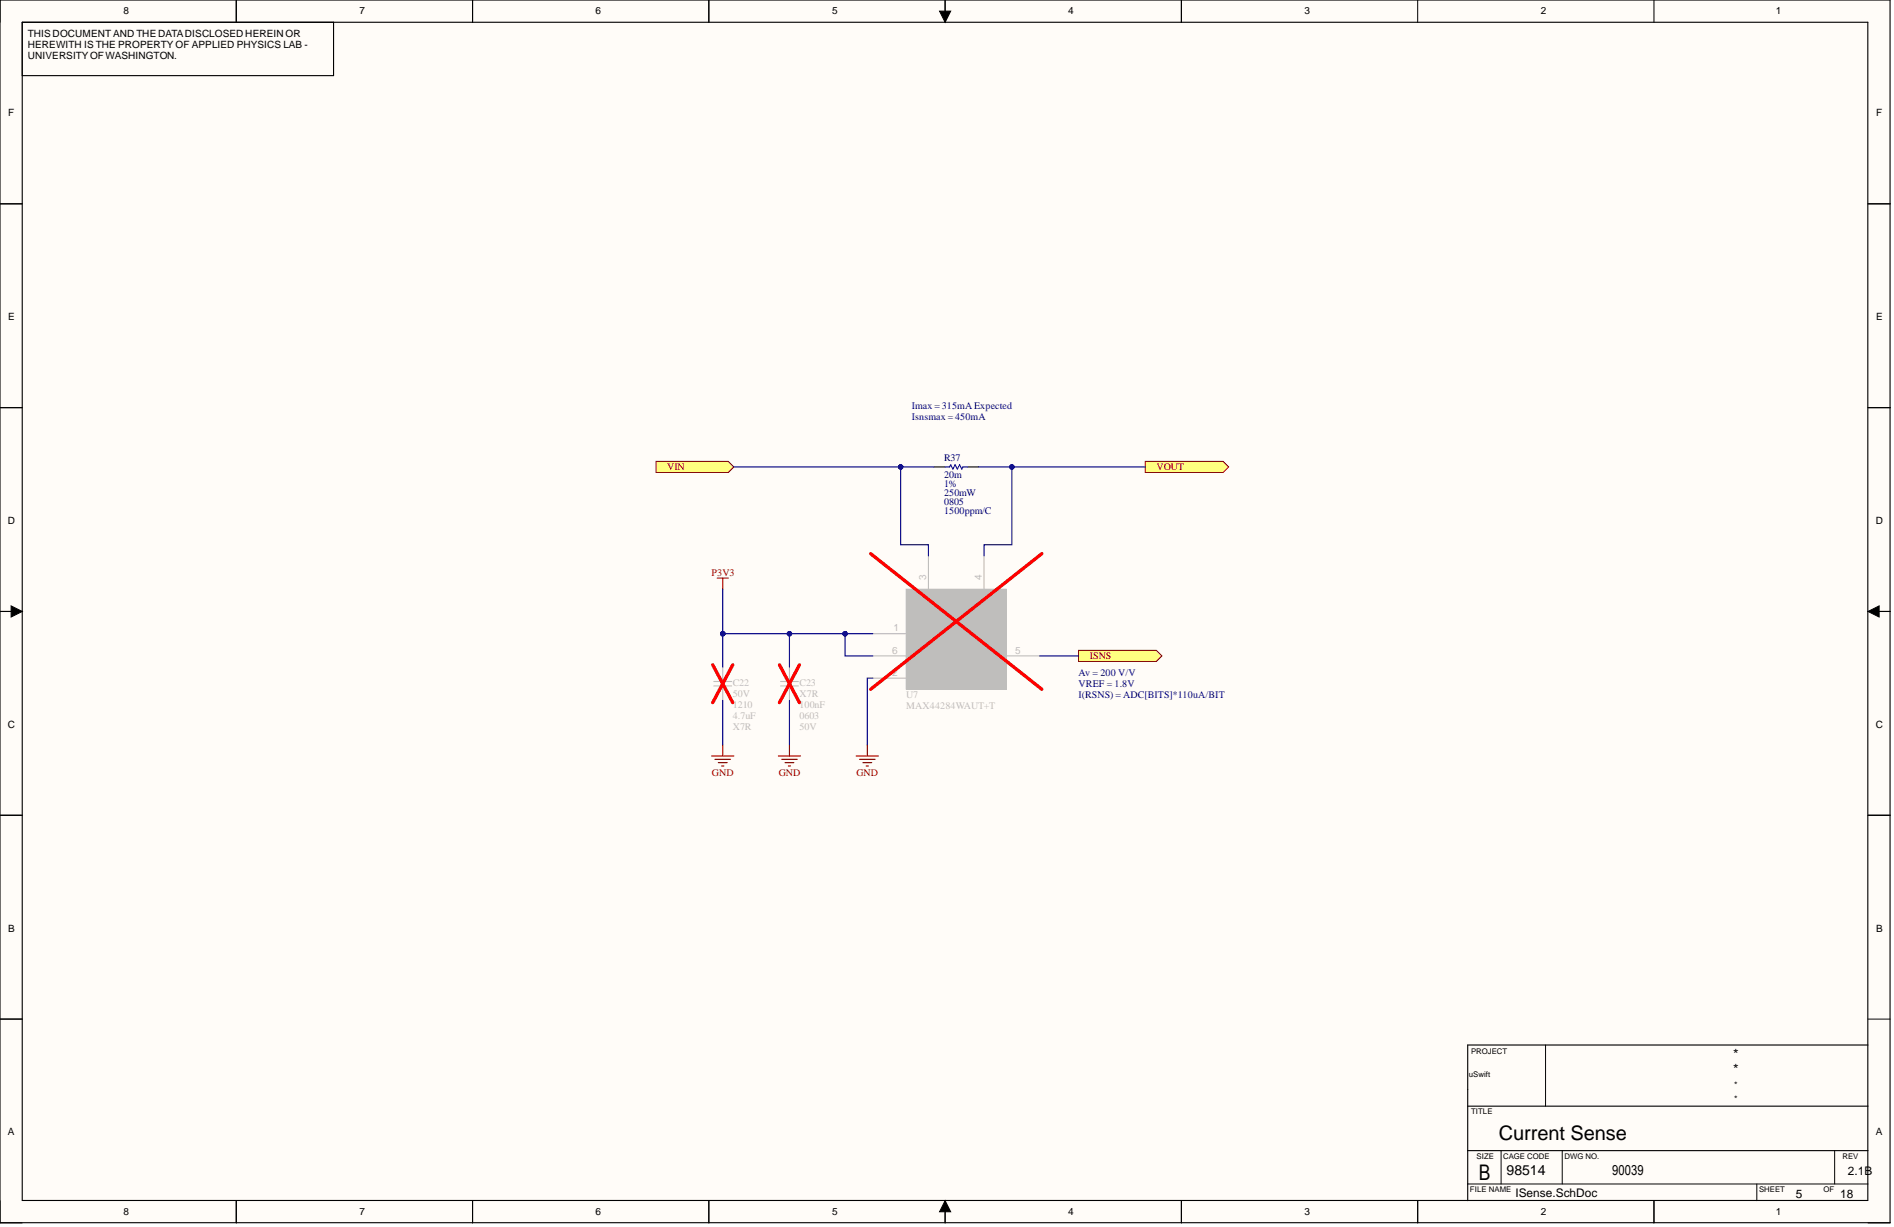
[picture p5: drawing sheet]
<svg xmlns="http://www.w3.org/2000/svg" width="431mm" height="279mm" viewBox="0 0 431 279" stroke-linecap="round" stroke-linejoin="round" font-family="sans-serif">
<g fill="#fffcf8">
<path d="M0 0h430.6v278.5h-430.6z" fill-rule="evenodd"/>
<path d="M5.1 5.1h420.4v268.3h-420.4z" fill-rule="evenodd"/>
</g>
<g fill="none" stroke="#000" stroke-width=".23">
<path d="M0 0v5.1M53.8 0v5.1M107.6 0v5.1M161.5 0v5.1M214 2.5h2.6l-1.3 2.6zM215.3 0v5.1M269.1 0v5.1M322.9 0v5.1M376.8 0v5.1M0 46.4h5.1M425.5 46.4h5.1M0 92.8h5.1"/>
<path d="M425.5 92.8h5.1M0 139.2h5.1M2.5 138l2.6 1.2-2.6 1.3zM425.5 139.2l2.6-1.2v2.5zM425.5 139.2h5.1M0 185.6h5.1M425.5 185.6h5.1M0 232.1h5.1M352.1 238v13.9M425.5 232.1h5.1M0 273.4v5.1h5.1M53.8 273.4v5.1"/>
<path d="M107.6 273.4v5.1M161.5 273.4v5.1M215.3 273.4l1.3 2.5h-2.6zM215.3 273.4v5.1M269.1 273.4v5.1M322.9 273.4v5.1M334.3 269.6h91.2M341.9 262v7.6M355.9 262v7.6M376.8 273.4v5.1M400.2 269.6v3.8M417.9 262v7.6"/>
<path d="M425.5 278.5h5.1"/>
</g>
<path d="M214 2.5h2.6l-1.3 2.6zM2.5 138l2.6 1.2-2.6 1.3zM425.5 139.2l2.6-1.2v2.5zM215.3 273.4l1.3 2.5h-2.6z" fill="#000"/>
<g fill="none" stroke="#000" stroke-width=".25">
<path d="M0 0h430.5v278.4h-430.5zM5.1 5.1h420.4v268.3h-420.4zM53.8 0v5.1M76 5.1v12.1h-70.9M107.6 0v5.1M161.5 0v5.1M215.3 0v5.1M269.1 0v5.1M0 46.4h5.1M425.5 46.4h5.1M0 92.8h5.1M425.5 92.8h5.1"/>
<path d="M0 139.2h5.1M425.5 139.2h5.1M0 185.6h5.1M425.5 185.6h5.1M0 232.1h5.1M425.5 238h-91.2v35.4M334.3 251.9h91.2M53.8 273.4v5.1M107.6 273.4v5.1M161.5 273.4v5.1M215.3 273.4v5.1M269.1 273.4v5.1"/>
<path d="M322.9 273.4v5.1M334.3 262h91.2M376.8 273.4v5.1"/>
</g>
<path d="M149.4 105.1h16.5l1.3 1.2-1.3 1.3h-16.5z" fill-rule="evenodd" fill="#ffff80"/>
<path d="M149.4 105.1h16.5l1.3 1.2-1.3 1.3h-16.5z" fill="none" stroke="#800000" stroke-width=".23"/>
<path d="M260.9 105.1h17.7l1.3 1.2-1.3 1.3h-17.7z" fill-rule="evenodd" fill="#ffff80"/>
<path d="M260.9 105.1h17.7l1.3 1.2-1.3 1.3h-17.7z" fill="none" stroke="#800000" stroke-width=".23"/>
<path d="M245.7 148.1h17.7l1.3 1.3-1.3 1.2h-17.7z" fill-rule="evenodd" fill="#ffff80"/>
<path d="M245.7 148.1h17.7l1.3 1.3-1.3 1.2h-17.7z" fill="none" stroke="#800000" stroke-width=".23"/>
<path d="M206.4 134.2h22.8v22.8h-22.8z" fill-rule="evenodd" fill="#bfbebc"/>
<path d="M206.4 134.2h22.8v22.8h-22.8z" fill="none" stroke="#bfbebc" stroke-width=".23"/>
<g fill="none" stroke="#bfbebc" stroke-width=".25">
<path d="M211.5 126.6v7.6M224.2 126.6v7.6M162.6 155.2h4.1M162.6 156.2h4.1M164.6 151.9v3.3M164.6 156.2v3.3M177.8 155.2h4.1M177.8 156.2h4.1M179.8 151.9v3.3M179.8 156.2v3.3M198.8 144.3h7.6M198.8 154.4h7.6"/>
<path d="M198.8 149.4h7.6M208.2 148.1h6.3M229.2 149.4h7.6"/>
</g>
<path d="M198.3 126.1l39 30.9M237.3 126.1l-39 30.9M162.4 151.4l4.5 8.6M166.9 151.4l-4.5 8.6M177.6 151.4l4.5 8.6M182.1 151.4l-4.5 8.6" fill="none" stroke="#f00" stroke-width=".76"/>
<g fill="none" stroke="#800000" stroke-width=".25">
<path d="M163.4 131.6h2.5M164.6 131.6v2.6M162.1 172.1h5.1M162.9 172.9h3.5M163.6 173.7h2.1M164.4 174.4h.5M164.6 169.6v2.5M177.3 172.1h5.1M178.1 172.9h3.5M178.8 173.7h2M179.6 174.4h.5M179.8 169.6v2.5"/>
<path d="M195 172.1h5.1M195.8 172.9h3.5M196.6 173.7h2M197.3 174.4h.5M197.6 169.6v2.5"/>
</g>
<path d="M212.8 106.3h2.5M220.4 106.3h2.5" fill="none" stroke="#000" stroke-width=".25"/>
<path d="M215.3 106.3h1l.3-.5 .5 1 .5-1 .5 1 .5-1 .5 1 .2-.5h1.1" fill="none" stroke="#00f" stroke-width=".25"/>
<path d="M164.6 144.3v7.6M164.6 159.5v10.1M179.8 159.5v10.1" fill="none" stroke="#000080" stroke-width=".25"/>
<circle cx="164.6" cy="144.3" r=".51" fill="#000080"/>
<circle cx="164.6" cy="144.3" r=".51" fill="none" stroke="#000080" stroke-width=".23"/>
<path d="M164.6 134.2v10.1" fill="none" stroke="#000080" stroke-width=".25"/>
<circle cx="164.6" cy="144.3" r=".51" fill="#000080"/>
<circle cx="164.6" cy="144.3" r=".51" fill="none" stroke="#000080" stroke-width=".23"/>
<path d="M164.6 144.3h15.2v7.6" fill="none" stroke="#000080" stroke-width=".25"/>
<circle cx="164.6" cy="144.3" r=".51" fill="#000080"/>
<circle cx="164.6" cy="144.3" r=".51" fill="none" stroke="#000080" stroke-width=".23"/>
<circle cx="179.8" cy="144.3" r=".51" fill="#000080"/>
<circle cx="179.8" cy="144.3" r=".51" fill="none" stroke="#000080" stroke-width=".23"/>
<path d="M179.8 144.3h19" fill="none" stroke="#000080" stroke-width=".25"/>
<circle cx="192.5" cy="144.3" r=".51" fill="#000080"/>
<circle cx="192.5" cy="144.3" r=".51" fill="none" stroke="#000080" stroke-width=".23"/>
<circle cx="179.8" cy="144.3" r=".51" fill="#000080"/>
<circle cx="179.8" cy="144.3" r=".51" fill="none" stroke="#000080" stroke-width=".23"/>
<path d="M192.5 144.3v5.1h6.3" fill="none" stroke="#000080" stroke-width=".25"/>
<circle cx="192.5" cy="144.3" r=".51" fill="#000080"/>
<circle cx="192.5" cy="144.3" r=".51" fill="none" stroke="#000080" stroke-width=".23"/>
<path d="M167.2 106.3h38v17.7h6.3v2.6M198.8 154.4h-1.2v15.2M236.8 149.4h8.9" fill="none" stroke="#000080" stroke-width=".25"/>
<circle cx="205.2" cy="106.3" r=".51" fill="#000080"/>
<circle cx="205.2" cy="106.3" r=".51" fill="none" stroke="#000080" stroke-width=".23"/>
<path d="M260.9 106.3h-30.4v17.7h-6.3v2.6" fill="none" stroke="#000080" stroke-width=".25"/>
<circle cx="230.5" cy="106.3" r=".51" fill="#000080"/>
<circle cx="230.5" cy="106.3" r=".51" fill="none" stroke="#000080" stroke-width=".23"/>
<path d="M222.9 106.3h7.6" fill="none" stroke="#000080" stroke-width=".25"/>
<circle cx="230.5" cy="106.3" r=".51" fill="#000080"/>
<circle cx="230.5" cy="106.3" r=".51" fill="none" stroke="#000080" stroke-width=".23"/>
<path d="M205.2 106.3h7.6" fill="none" stroke="#000080" stroke-width=".25"/>
<circle cx="205.2" cy="106.3" r=".51" fill="#000080"/>
<circle cx="205.2" cy="106.3" r=".51" fill="none" stroke="#000080" stroke-width=".23"/>
<text font-size="4.9" x="336.9" y="268.6">B</text>
<text font-size="4.6" x="341.4" y="259.6">Current Sense</text>
<g font-size="3.2">
<text x="394.8" y="241.1">*</text>
<text x="394.8" y="244.6">*</text>
<text x="343.2" y="267.7">98514</text>
</g>
<text font-size="3.1" x="367.3" y="267.7">90039</text>
<g font-size="2.7">
<text x="421" y="267.5">2.1B</text>
<text x="345.2" y="272.6">ISense.SchDoc</text>
<text x="409.1" y="272.8">5</text>
<text x="419.2" y="272.8">18</text>
</g>
<g font-size="2.3">
<text x="28.1" y="3.3">8</text>
<text x="81.9" y="3.3">7</text>
<text x="135.7" y="3.3">6</text>
<text x="189.5" y="3.3">5</text>
<text x="243.3" y="3.3">4</text>
<text x="297.2" y="3.3">3</text>
<text x="351" y="3.3">2</text>
<text x="404.5" y="3.3">1</text>
<text x="6.3" y="8.4">THIS DOCUMENTAND THE DATADISCLOSED HEREIN OR</text>
<text x="6.3" y="10.9">HEREWITH IS THE PROPERTY OF APPLIED PHYSICS LAB -</text>
<text x="6.3" y="13.4">UNIVERSITYOFWASHINGTON.</text>
<text x="1.9" y="26.5">F</text>
<text x="427.4" y="26.5">F</text>
<text x="1.9" y="72.9">E</text>
<text x="427.4" y="72.9">E</text>
<text x="1.8" y="119.3">D</text>
<text x="427.3" y="119.3">D</text>
<text x="1.8" y="165.7">C</text>
<text x="427.3" y="165.7">C</text>
<text x="1.9" y="212.1">B</text>
<text x="427.4" y="212.1">B</text>
<text x="1.8" y="258.6">A</text>
<text x="427.3" y="258.6">A</text>
<text x="28.1" y="276.7">8</text>
<text x="81.9" y="276.7">7</text>
<text x="135.7" y="276.7">6</text>
<text x="189.5" y="276.7">5</text>
<text x="243.3" y="276.7">4</text>
<text x="297.2" y="276.7">3</text>
<text x="351" y="276.7">2</text>
<text x="404.5" y="276.7">1</text>
</g>
<g font-size="2.3" fill="#000080">
<text x="207.7" y="93.2">Imax = 315mA Expected</text>
<text x="207.7" y="95.7">Isnsmax = 450mA</text>
<text x="215" y="105.1">R37</text>
<text x="215" y="112.9">250mW</text>
<text x="215" y="110.9">1%</text>
<text x="215" y="108.9">20m</text>
<text x="215" y="114.9">0805</text>
<text x="215" y="117">1500ppm/C</text>
<text x="245.7" y="153.9">Av = 200 V/V</text>
<text x="245.7" y="156.5">VREF = 1.8V</text>
<text x="245.7" y="159">I(RSNS) = ADC[BITS]*110uA/BIT</text>
</g>
<g font-size="2.3" fill="#800000">
<text x="152" y="107.1">VIN</text>
<text x="263.4" y="107.1">VOUT</text>
<text x="162.1" y="131.1">P3V3</text>
<text x="248.2" y="150.1">ISNS</text>
<text x="162.2" y="176.7">GND</text>
<text x="177.4" y="176.7">GND</text>
<text x="195.1" y="176.7">GND</text>
</g>
<g font-size="2.3" fill="#bfbebc">
<text x="211" y="132.1" transform="rotate(-90 211 132.1)">3</text>
<text x="223.7" y="132.1" transform="rotate(-90 223.7 132.1)">4</text>
<text x="203.6" y="143.8">1</text>
<text x="212.3" y="140.2" transform="rotate(-90 212.3 140.2)">RS+</text>
<text x="224.9" y="139.7" transform="rotate(-90 224.9 139.7)">RS-</text>
<text x="203.2" y="148.9">6</text>
<text x="208.2" y="145.1">VDD</text>
<text x="231.3" y="148.9">5</text>
<text x="203.2" y="153.9">2</text>
<text x="208.2" y="150.1">SHDN</text>
<text x="222.7" y="150.1">OUT</text>
<text x="166.9" y="158.7">50V</text>
<text x="166.9" y="161.3">1210</text>
<text x="166.9" y="156.2">C22</text>
<text x="182.1" y="158.7">X7R</text>
<text x="182.1" y="161.3">100nF</text>
<text x="182.1" y="156.2">C23</text>
<text x="206.4" y="159">U7</text>
<text x="206.4" y="161.5">MAX44284WAUT+T</text>
<text x="166.9" y="163.8">4.7uF</text>
<text x="166.9" y="166.3">X7R</text>
<text x="182.1" y="163.8">0603</text>
<text x="182.1" y="166.3">50V</text>
</g>
<g font-size="2">
<text x="395" y="247.8">*</text>
<text x="395" y="251">*</text>
</g>
<g font-size="1.8">
<text x="334.6" y="245.1">uSwift</text>
<text x="335.1" y="240.1">PROJECT</text>
<text x="335.1" y="253.7">TITLE</text>
<text x="336.4" y="263.9">SIZE</text>
<text x="342.4" y="263.9">CAGE CODE</text>
<text x="356.4" y="263.9">DWG NO.</text>
<text x="419.7" y="263.9">REV</text>
<text x="334.8" y="271.5">FILE NAME</text>
<text x="400.7" y="271.5">SHEET</text>
<text x="415.4" y="271.5">OF</text>
</g>
</svg>
